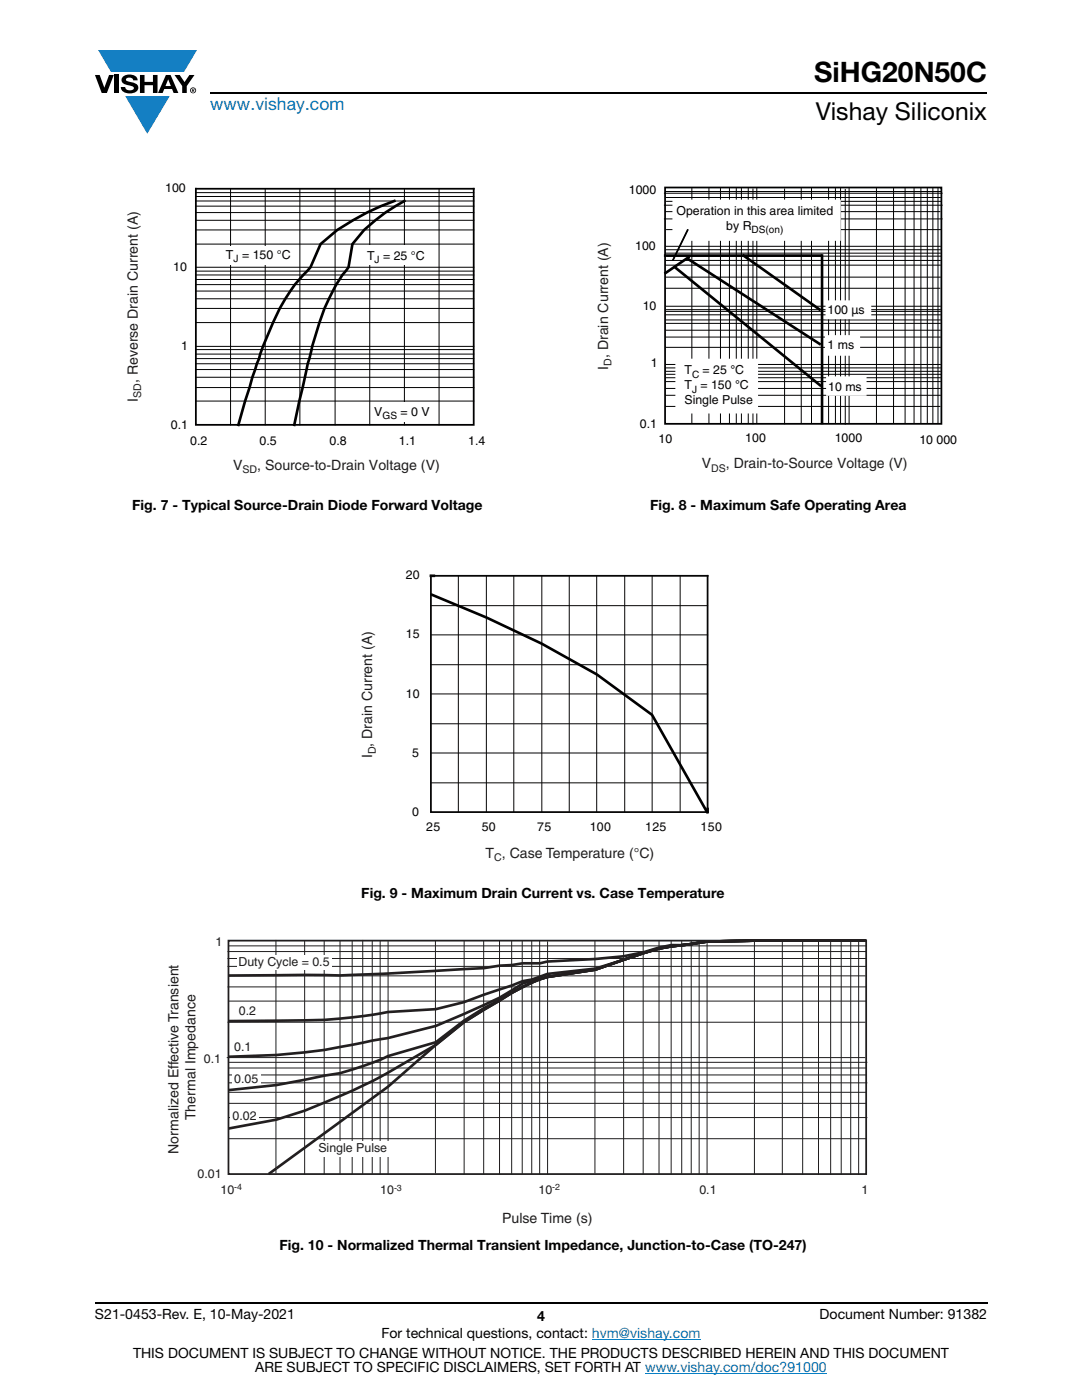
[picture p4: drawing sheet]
<svg xmlns="http://www.w3.org/2000/svg" width="216mm" height="279mm" viewBox="0 0 216 279" stroke-linecap="round" stroke-linejoin="round" font-family="sans-serif">
<g fill="#147fc3">
<path d="M19.6 10h19.7l-2.6 4.3h-1.1h-13.5z"/>
<path d="M25 19.2h8.9l-4.5 7.5z"/>
</g>
<g fill="#000">
<path d="M18.9 15h1l.9 2.5 1-2.5h.9l-1.4 3.6h-1zM22.9 15h.9v3.6h-.9zM24.6 15.3a2.1 2.1 0 0 1 2.8 .3l.1 .4h-.9a.79 .79 0 0 0-.7-.5 .79 .79 0 0 0-.8 .4l.3 .3 1 .2a1.08 1.08 0 0 1 1.2 1 1.08 1.08 0 0 1-1.1 1.2 1.73 1.73 0 0 1-2.4-1.2h.9a.96 .96 0 0 0 .8 .6 .96 .96 0 0 0 .9-.4 1.31 1.31 0 0 0-1.2-.6 1.03 1.03 0 0 1-1.1-.6 1.03 1.03 0 0 1 .2-1.1zM27.9 15h.9v1.3h1.7v-1.3h.9v3.6h-.9v-1.6h-1.7v1.6h-.9zM34.8 15h1.1l.9 1.4 1-1.4h1l-1.5 2.2v1.4h-.9v-1.4z"/>
<path d="M33.6 15.9l.5 1.3h-1.1zM33.1 15l-1.6 3.6h1l.3-.8h1.5l.3 .8h1l-1.6-3.6z"/>
<path d="M38.4 17.8h.2v.2h-.2zM38.3 17.7v.7h.1v-.3l.4 .3-.2-.3 .2-.2-.1-.2z"/>
<path d="M38.1 18a.46 .46 0 0 1 .9 0 .46 .46 0 0 1-.9 0zM37.9 18a.6 .6 0 0 0 1.2 0 .6 .6 0 0 0-1.2 0z"/>
</g>
<path d="M42 18.6h155M18.9 260h178.1" fill="none" stroke="#000" stroke-width=".36"/>
<path d="M118.1 267.3h21.7M128.7 274h36.3" fill="none" stroke="#067ec4" stroke-width=".2"/>
<g fill="none" stroke="#000" stroke-width=".2">
<path d="M39.1 39.2h55.4M39.1 38.4h55.4M46 37.7v47.1M52.9 37.7v47.1M59.8 37.7v47.1M66.9 37.7v47.1M73.8 37.7v47.1M80.7 37.7v47.1M87.6 37.7v47.1M39.1 59.6h55.4M39.1 58.1h55.4M39.1 56.8h55.4"/>
<path d="M39.1 55.8h55.4M39.1 54.9h55.4M39.1 54.1h55.4M39.1 48.7h55.4M39.1 45.9h55.4M39.1 44h55.4M39.1 42.4h55.4M39.1 41.1h55.4M39.1 40.1h55.4M39.1 53.3h55.4M39.1 77.3h55.4M39.1 75.3h55.4"/>
<path d="M39.1 73.8h55.4M39.1 72.6h55.4M39.1 71.6h55.4M39.1 70.7h55.4M39.1 69.8h55.4M39.1 64.4h55.4M39.1 61.6h55.4M39.1 69.1h55.4M39.1 80h55.4"/>
</g>
<path d="M39.1 37.7v47.1h55.4v-47.1h-55.4" fill="none" stroke="#000" stroke-width=".35"/>
<path d="M78.7 40.1a49.3 49.3 0 0 0-11.4 5.8l-3.3 2.8-2 4.6a31.7 31.7 0 0 0-7.5 11.1l-2 4.7-1.3 3.5-3.6 12.2M80.7 40.1a36 36 0 0 0-8 5.8l-2.4 2.8-.8 4.6a31.4 31.4 0 0 0-5.8 11.1l-2.3 8.2-2.7 12.2" fill="none" stroke="#000" stroke-width=".53"/>
<g fill="#fff">
<path d="M44.7 49h9.7v3.7h-9.7z"/>
<path d="M72.8 49h10.9v3.9h-10.9z"/>
<path d="M76 80.3h10.4v3.8h-10.4z"/>
</g>
<path d="M132.7 37.4h55.1v47.2h-55.1z" fill="none" stroke="#000" stroke-width=".35"/>
<g fill="none" stroke="#000" stroke-width=".2">
<path d="M132.5 38.6h55.6M132.7 38.2h55.1M132.8 39.4h54.9M138.1 37.5v47.1M141.5 37.5v47.1M143.8 37.5v47.1M145.6 37.5v47.1M146.9 37.5v47.1M147.9 37.5v47.1M149.3 37.5v47.1M150.2 37.6v47.1M151 37.5v47.1"/>
<path d="M156.6 37.6v47.1M159.9 37.5v47.1M161.9 37.5v47.1M165.3 37.5v47.1M166.7 37.5v47.1M167.7 37.5v47.1M168.7 37.7v47.1M169.4 37.5v47.1M174.9 37.5v47.1M178.3 37.5v47.1M180.6 37.5v47.1M182.4 37.5v47.1"/>
<path d="M183.8 37.5v47.1M185 37.5v47.1M186.1 37.5v47.1M187.2 37.5v47.1M132.5 41h55.6M132.5 43.7h55.6M132.7 57.5h54.9M132.7 42.2h54.9M132.8 49.2h54.9M132.8 49.8h54.9M132.8 50.5h54.9M132.8 52.9h54.9"/>
<path d="M132.8 55.3h54.9M132.8 52h54.9M132.9 45.8h54.9M132.9 40.2h54.9M133 51.1h54.9M132.8 61.1h54.9M132.8 61.8h54.9M132.8 62.1h54.9M132.8 62.8h54.9M132.8 63.9h54.9M132.8 64.5h54.9M132.8 65.9h54.9"/>
<path d="M132.8 67.3h54.9M132.8 69.3h54.9M132.8 72.7h54.9M132.8 73.4h54.9M132.8 74.1h54.9M132.8 76.2h54.9M132.8 77.5h54.9M132.8 78.9h54.9M132.8 75.4h54.9M132.9 74.7h54.9M132.7 81.1h54.9"/>
</g>
<path d="M132.5 51h31.6M134.4 53.1l29.5 24M137.2 51.6l26.6 17.2M137.6 51.2l-5 3.4M148.2 50.9l15.5 11M164 50.7v34" fill="none" stroke="#000" stroke-width=".53"/>
<path d="M134.3 40h33.3v7.9h-33.3z" fill="#fff"/>
<path d="M134.4 40h33.2v7.9h-33.2z" fill="none" stroke="#fff" stroke-width=".35"/>
<path d="M164.9 60.1h8.8v3.4h-8.8z" fill="#fff"/>
<path d="M164.9 60.1h8.8v3.4h-8.8z" fill="none" stroke="#fff" stroke-width=".35"/>
<path d="M164.8 67.1h6.7v3.7h-6.7z" fill="#fff"/>
<path d="M164.8 67.1h6.7v3.7h-6.7z" fill="none" stroke="#fff" stroke-width=".35"/>
<path d="M165 75.3h7.7v3.5h-7.7z" fill="#fff"/>
<path d="M165 75.3h7.7v3.5h-7.7z" fill="none" stroke="#fff" stroke-width=".35"/>
<path d="M134.9 71.8h16.2v10.5h-16.2z" fill="#fff"/>
<path d="M134.9 71.8h16.2v10.5h-16.2z" fill="none" stroke="#fff" stroke-width=".35"/>
<path d="M137.3 45.8l-3.1 6.2z" fill="#000"/>
<path d="M137.3 45.8l-3.1 6.2" fill="none" stroke="#000" stroke-width=".35"/>
<g fill="none" stroke="#050504" stroke-width=".2">
<path d="M91.5 114.9v47.2M97 114.9v47.2M102.5 114.9v47.2M108.1 114.9v47.2M113.6 114.9v47.2M119.1 114.9v47.2M124.7 114.9v47.2M130.1 114.9v47.2M135.7 114.9v47.2M86 132.7h55.2M86 120.9h55.2M86 138.5h55.2"/>
<path d="M86 126.7h55.2M86 156.2h55.2M86 144.4h55.2M86 150.3h55.2"/>
</g>
<path d="M86 114.9h55.2v47.2h-55.2z" fill="none" stroke="#050504" stroke-width=".35"/>
<path d="M86 114.9h.6M141.2 161.4v.7" fill="none" stroke="#050504" stroke-width=".53"/>
<path d="M86.1 118.7l11 4.6 11 5.2 11 6.1 11 8.1 11 19.4" fill="none" stroke="#000" stroke-width=".53"/>
<path d="M45.6 187.7h127.2v46.6h-127.2z" fill="none" stroke="#201d1e" stroke-width=".35"/>
<g fill="none" stroke="#201d1e" stroke-width=".2">
<path d="M45.4 189.9h127.4M45.4 191.3h127.4M45.4 192.9h127.5M45.4 197h127.4M45.5 188.8h127.4M45.5 194.8h127.2M45.5 199.8h127.4M55.1 187.6v46.6M60.8 187.8v46.5M64.7 187.6v46.7M67.8 187.7v46.6M70.3 187.6v46.7"/>
<path d="M72.4 187.6v46.7M74.3 187.7v46.6M75.9 187.7v46.6M77.4 187.8v46.6M86.9 187.6v46.6M92.6 187.8v46.5M96.5 187.7v46.6M99.7 187.7v46.6M102.1 187.7v46.6M104.2 187.6v46.7M106.1 187.7v46.6M107.7 187.7v46.6"/>
<path d="M109.3 187.9v46.5M118.7 187.6v46.6M124.4 187.8v46.5M128.3 187.7v46.6M131.5 187.7v46.6M133.9 187.7v46.6M136 187.6v46.7M137.9 187.7v46.6M139.5 187.7v46.6M141.1 187.9v46.5M150.5 187.8v46.5M156.1 188v46.5"/>
<path d="M160.2 187.8v46.7M163.3 187.9v46.6M165.7 187.8v46.7M167.9 187.8v46.6M169.8 187.9v46.5M171.3 187.9v46.6M45.2 211.1h127.4M45.4 204h127.3M45.6 213.1h127.4M45.6 214.5h127.4M45.6 216.1h127.5M45.7 212h127.4"/>
<path d="M45.7 218h127.2M45.6 220.2h127.4M45.6 227.3h127.3M45.7 223h127.4"/>
</g>
<g fill="#fff">
<path d="M62.6 227.6h15.5v3.2h-15.5z"/>
<path d="M45.9 221.7h5.7v1.8h-5.7z"/>
<path d="M46.3 214.3h5.6v2.3h-5.6z"/>
<path d="M46.3 207.8h5.6v1.8h-5.6z"/>
<path d="M47.2 200.6h5.7v1.8h-5.7z"/>
<path d="M47.2 190.7h18.9v2.8h-18.9z"/>
</g>
<path d="M172.8 187.7h-22.2l-9.6 .2a33.4 33.4 0 0 1-7 .7l-2.5 .5-3.1 1-4 .8-5.6 .5-9.6 .5-1.4 .3h-3.5l-2.2 .4-2.5 .1-3 .5-24.1 1.3a103.5 103.5 0 0 1-11.7 .1l-15.2 .1M172.8 187.7h-22.2l-9.6 .2-3.1 .5a43.6 43.6 0 0 0-13.5 3.2l-5.6 1.9-9.6 1.5a32.8 32.8 0 0 0-9.6 4.7l-7 4.3-5.6 4.5-9.6 5.6a117 117 0 0 1-22.2 9.3l-9.6 1.8M172.8 187.7h-22.2l-9.6 .2-3.1 .5a43.7 43.7 0 0 0-13.5 3.2l-5.6 1.9-9.6 1.5a36.3 36.3 0 0 0-9.6 4.6l-3 1.6-4 2.5-5.6 4.3-9.6 2.8-3.1 1.3-6.5 2.1-12.6 2.3-9.6 1.1M172.8 187.7h-22.2l-9.6 .2-3.1 .5a43.7 43.7 0 0 0-13.5 3.2l-5.6 1.9-9.6 1.5-3.1 .7-1.8 .6-4.7 2.8-12.6 5.6-9.6 2.5-7.1 1.3a111.6 111.6 0 0 1-24.7 2.4M172.8 187.7h-22.2l-9.6 .2-3.1 .5a43.7 43.7 0 0 0-13.5 3.2l-5.6 1.7-9.6 1.1-3.1 1.1-1.8 .3-11.7 4.2-5.6 1.4-9.6 .6a106.1 106.1 0 0 1-22.2 1.7l-9.6 .1M172.8 187.7h-22.2l-9.6 .2-3.1 .5a43.6 43.6 0 0 0-13.5 3.2l-5.6 1.9-9.6 1.5a32.7 32.7 0 0 0-9.6 4.7l-7 4.3-5.6 4.5-9.6 8.4-23.8 17.4" fill="none" stroke="#231f20" stroke-width=".53"/>
<text font-size="5.6" x="162.5" y="16.4">SiHG20N50C</text>
<text font-size="4.9" x="162.8" y="24">Vishay Siliconix</text>
<text font-size="3.5" fill="#067ec4" x="42" y="21.9">www.vishay.com</text>
<g font-size="2.8" fill="#211e1e">
<text x="27.5" y="76.5" transform="rotate(-90 27.5 76.5)">, Reverse Drain Current (A)</text>
<text x="121.3" y="73.8" transform="rotate(-90 121.3 73.8)">I , Drain Current (A)</text>
<text x="27.5" y="80.2" transform="rotate(-90 27.5 80.2)">I</text>
<text x="46.5" y="93.7">V</text>
<text x="51.3" y="93.7">, Source-to-Drain Voltage (V)</text>
<text x="140.1" y="93.4">V</text>
<text x="144.9" y="93.4">, Drain-to-Source Voltage (V)</text>
<text x="74.3" y="151.3" transform="rotate(-90 74.3 151.3)">I , Drain Current (A)</text>
<text x="96.9" y="171.2">T , Case Temperature (°C)</text>
</g>
<g font-size="2.8">
<text x="26.4" y="101.8">Fig. 7 - Typical Source-Drain Diode Forward Voltage</text>
<text x="129.7" y="101.8">Fig. 8 - Maximum Safe Operating Area</text>
<text x="72.1" y="179.2">Fig. 9 - Maximum Drain Current vs. Case Temperature</text>
<text x="55.8" y="249.4">Fig. 10 - Normalized Thermal Transient Impedance, Junction-to-Case (TO-247)</text>
<text x="18.9" y="263.3">S21-0453-Rev. E, 10-May-2021</text>
<text x="107.2" y="263.6">4</text>
<text x="163.6" y="263.3">Document Number: 91382</text>
<text x="76.1" y="267.1">For technical questions, contact: hvm@vishay.com</text>
<text x="26.5" y="271">THIS DOCUMENT IS SUBJECT TO CHANGE WITHOUT NOTICE. THE PRODUCTS DESCRIBED HEREIN AND THIS DOCUMENT</text>
<text x="50.9" y="273.8">ARE SUBJECT TO SPECIFIC DISCLAIMERS, SET FORTH AT www.vishay.com/doc?91000</text>
</g>
<g font-size="2.8" fill="#201d1e">
<text x="39" y="223.6" transform="rotate(-90 39 223.6)">Thermal Impedance</text>
<text x="35.6" y="230.3" transform="rotate(-90 35.6 230.3)">Normalized Effective Transient</text>
<text x="100.2" y="244.1">Pulse Time (s)</text>
</g>
<g font-size="2.5" fill="#050504">
<text x="32.9" y="38.4">100</text>
<text x="45.1" y="51.7">T</text>
<text x="48.3" y="51.7">= 150 °C</text>
<text x="73.2" y="51.8">T = 25 °C</text>
<text x="34.5" y="54.1">10</text>
<text x="36.1" y="69.9">1</text>
<text x="136.6" y="77.7">T</text>
<text x="136.6" y="74.7">T</text>
<text x="139.8" y="77.7">= 150</text>
<text x="140.2" y="74.7">= 25</text>
<text x="145.7" y="74.7">°C</text>
<text x="146.7" y="77.7">°</text>
<text x="147.6" y="77.7">C</text>
<text x="74.7" y="83">V</text>
<text x="79.9" y="83">= 0 V</text>
<text x="136.6" y="80.6">Single Pulse</text>
<text x="34.1" y="85.5">0.1</text>
<text x="38" y="88.7">0.2</text>
<text x="51.8" y="88.7">0.5</text>
<text x="65.7" y="88.7">0.8</text>
<text x="79.6" y="88.7">1.1</text>
<text x="93.4" y="88.7">1.4</text>
<text x="81" y="115.6">20</text>
<text x="81" y="127.4">15</text>
<text x="81" y="139.2">10</text>
<text x="82.2" y="151">5</text>
<text x="82.2" y="162.8">0</text>
<text x="85.1" y="165.9">25</text>
<text x="96.1" y="165.9">50</text>
<text x="107.2" y="165.9">75</text>
<text x="117.7" y="165.9">100</text>
<text x="128.7" y="165.9">125</text>
<text x="139.8" y="165.9">150</text>
</g>
<g font-size="2.5">
<text x="125.5" y="38.7">1000</text>
<text x="135" y="42.9">Operation in this area limited</text>
<text x="144.9" y="45.9">by R</text>
<text x="126.8" y="50">100</text>
<text x="128.3" y="61.9">10</text>
<text x="165.1" y="62.7">100 µs</text>
<text x="165.1" y="69.7">1 ms</text>
<text x="129.9" y="73.3">1</text>
<text x="165.3" y="78">10 ms</text>
<text x="127.7" y="85.4">0.1</text>
<text x="131.4" y="88.4">10</text>
<text x="148.7" y="88.3">100</text>
<text x="166.6" y="88.3">1000</text>
<text x="183.5" y="88.5">10 000</text>
</g>
<g font-size="2.5" fill="#201d1e">
<text x="43" y="188.8">1</text>
<text x="47.6" y="192.9">Duty Cycle = 0.5</text>
<text x="47.7" y="202.5">0.2</text>
<text x="46.8" y="209.7">0.1</text>
<text x="40.7" y="212.2">0.1</text>
<text x="46.8" y="216.2">0.05</text>
<text x="46.4" y="223.6">0.02</text>
<text x="63.5" y="230">Single Pulse</text>
<text x="39.4" y="235.1">0.01</text>
<text x="44" y="238.2">10</text>
<text x="75.9" y="238.3">10</text>
<text x="107.5" y="238.2">10</text>
<text x="139.6" y="238.2">0.1</text>
<text x="171.9" y="238.2">1</text>
</g>
<g font-size="2.1" fill="#211e1e">
<text x="122" y="73" transform="rotate(-90 122 73)">D</text>
<text x="28.2" y="79.4" transform="rotate(-90 28.2 79.4)">SD</text>
<text x="48.4" y="94.4">SD</text>
<text x="141.9" y="94.1">DS</text>
<text x="75" y="150.5" transform="rotate(-90 75 150.5)">D</text>
<text x="98.6" y="171.9">C</text>
</g>
<text font-size="2" x="150" y="46.6">DS(on)</text>
<g font-size="2" fill="#050504">
<text x="46.6" y="52.4">J</text>
<text x="74.7" y="52.5">J</text>
<text x="138.1" y="75.4">C</text>
<text x="76.3" y="83.7">GS</text>
<text x="138.1" y="78.4">J</text>
</g>
<g font-size="1.8" fill="#201d1e">
<text x="46.8" y="237.5">-4</text>
<text x="78.6" y="237.6">-3</text>
<text x="110.2" y="237.5">-2</text>
</g>
</svg>
